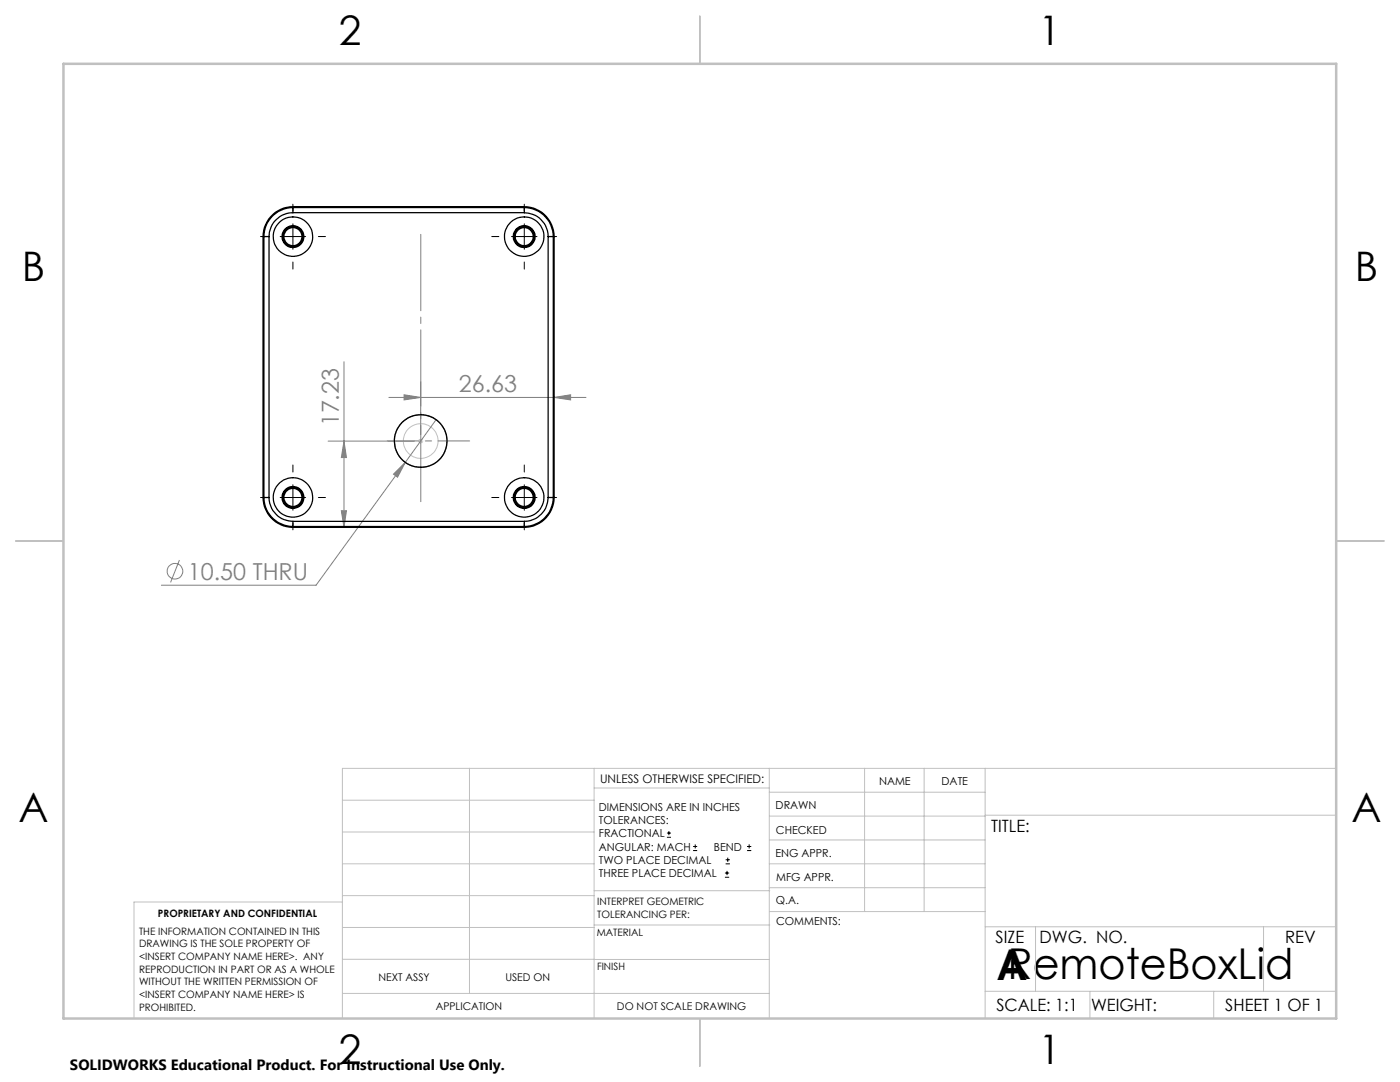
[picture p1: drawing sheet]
<svg xmlns="http://www.w3.org/2000/svg" width="279mm" height="216mm" viewBox="0 0 279 216" stroke-linecap="round" stroke-linejoin="round" font-family="sans-serif">
<g fill="none" stroke="#808080" stroke-width=".2">
<path d="M68.7 72.2v33M77.6 79.3h39.3M80.6 78.8l3.4 .5-3.4 .5zM84 76.1v10.6M110.6 79.3l3.3-.5v1zM65.5 88h17.2M68.7 88l.4 3.3h-1zM78.5 94.6l2.4-2.3-1.6 2.9zM80.9 92.3l-17.8 24.5h-30.9M87 83.7l-6.1 8.6M35.8 111.8l-1.8 4.4M68.1 101.9h1l-.4 3.3z"/>
<circle cx="34.9" cy="114" r="1.55"/>
</g>
<g fill="none" stroke="#000" stroke-width=".2">
<path d="M52 47.2h1.4M55.9 47.2h5.1M58.5 40.7v1.4M58.5 44.7v5M58.5 52.3v1.4M63.5 47.2h1.4M98.1 47.2h1.5M102.1 47.2h5.1M104.6 40.7v1.4M104.6 44.7v5M104.6 52.3v1.4M109.7 47.2h1.4"/>
<path d="M52 99.3h1.4M55.9 99.3h5.1M58.5 92.8v1.4M58.5 96.7v5.1M63.5 99.3h1.4M98.1 99.3h1.5M102.1 99.3h5.1M104.6 92.8v1.4M104.6 96.7v5.1M109.7 99.3h1.4M58.5 104.4v1.3M104.6 104.4v1.3"/>
<path d="M133.1 167.1h.8M133.1 166.2h.8M133.5 165.8v.9M138.3 169.7h.8M138.3 168.9h.8M138.7 168.5v.8M144.7 175h.8M144.7 174.2h.8M144.8 172.4h.9M144.8 171.6h.9M145.1 173.8v.8M145.2 171.1v.9"/>
<path d="M149.1 169.7h.8M149.1 168.9h.8M149.5 168.5v.8"/>
</g>
<g fill="none" stroke="#c0c0c0" stroke-width=".2">
<path d="M83.5 88h1M83.6 87.6l.7 .8M84 87.5v1M84.3 87.6l-.7 .8M68.3 159.7h50.3M93.7 153.3v44.9M118.6 153.3v49.9M118.6 157.2h34.9M153.5 153.3v49.9M153.5 158.1h43.1M172.5 153.3v28.6M184.4 153.3v28.6"/>
<path d="M196.6 153.3v49.9M266.7 153.3h-198.4v49.9M68.3 178.7h50.3M68.3 172.4h50.3M68.3 166h50.3M68.3 180h-41.6v23.2M118.6 177.7h35M153.5 167.6h43.1M153.5 162.8h43.1M153.5 172.4h43.1M153.5 177.1h43.1M196.6 162.7h70.1"/>
<path d="M68.3 198.2h85.2M68.3 191.4l85.2 .1M68.3 185.1h50.3M118.6 184.6h35M153.6 181.9h43M196.6 197.8h70.1M196.6 184.9h70.1M206.7 184.9v12.9M217.5 197.8v5.4M242.2 197.8v5.4M252.2 184.9v12.9"/>
<circle cx="84" cy="88" r="3.5"/>
</g>
<circle cx="84" cy="88" r="5.2" fill="none" stroke="#808080" stroke-width=".25"/>
<path d="M139.7 3.2v9.5M3.1 107.9h9.6M266.7 107.9h9.5M139.7 203.2v9.6" fill="none" stroke="#c0c0c0" stroke-width=".25"/>
<path d="M12.7 12.7h254v190.5h-254z" fill="none" stroke="#c0c0c0" stroke-width=".5"/>
<path d="M84 100.5v-54.1" fill="none" stroke="#808080" stroke-width=".2" stroke-dasharray="15.2 1.3 1.3 1.3" stroke-dashoffset="-.4"/>
<path d="M93.7 88h-16.4" fill="none" stroke="#808080" stroke-width=".2" stroke-dasharray="15.2 1.3 1.3 1.3" stroke-dashoffset="8.9"/>
<g fill="#808080">
<path d="M78.5 94.6l2.4-2.3-1.6 2.9z"/>
<path d="M80.6 78.8l3.4 .5-3.4 .5zM110.6 79.3l3.3-.5v1z"/>
<path d="M68.7 88l.4 3.3h-1zM68.1 101.9h1l-.4 3.3z"/>
</g>
<g fill="none" stroke="#000" stroke-width=".25">
<path d="M52.5 47.2h.2M52.5 47.2v52.1M52.7 47.2h1M52.7 47.2v52.1M53.7 47.2v52.1M58.5 42.4a4.8 4.8 0 0 0-4.8 4.8M58.5 41.4v1M58.5 41.4a5.8 5.8 0 0 0-5.8 5.8M58.5 41.2a6 6 0 0 0-6 6M58.5 42.4h46.1M58.5 41.4h46.1M58.5 41.2v.2"/>
<path d="M58.5 41.2h46.1M104.6 42.4a4.8 4.8 0 0 1 4.8 4.8M104.6 41.4v1M104.6 41.4a5.8 5.8 0 0 1 5.8 5.8M104.6 41.2a6 6 0 0 1 6 6M104.6 41.2v.2M109.4 47.2h1M109.4 47.2v52.1M110.4 47.2v52.1M110.4 47.2h.2M110.6 47.2v52.1M52.5 99.3a6 6 0 0 0 6 5.9"/>
<path d="M52.5 99.3h.2M52.7 99.3h1M52.7 99.3a5.8 5.8 0 0 0 5.8 5.8M53.7 99.3a4.8 4.8 0 0 0 4.8 4.7M109.4 99.3a4.8 4.8 0 0 1-4.8 4.7M109.4 99.3h1M110.4 99.3a5.9 5.9 0 0 1-5.8 5.8M110.4 99.3h.2M110.6 99.3a6 6 0 0 1-6 5.9M58.5 104v1.1M58.5 105.1h46.1M58.5 104h46.1"/>
<path d="M58.5 105.1v.1M58.5 105.2h46.1M104.6 104v1.1M104.6 105.1v.1"/>
<circle cx="58.5" cy="47.2" r="2.03"/>
<circle cx="58.5" cy="47.2" r="1.81"/>
<circle cx="58.5" cy="47.2" r="2.19"/>
<circle cx="58.5" cy="47.2" r="3.9"/>
<circle cx="104.6" cy="47.2" r="1.8"/>
<circle cx="104.6" cy="47.2" r="3.9"/>
<circle cx="104.6" cy="47.2" r="2.02"/>
<circle cx="104.6" cy="47.2" r="2.18"/>
<circle cx="58.5" cy="99.3" r="2.03"/>
<circle cx="58.5" cy="99.3" r="2.19"/>
<circle cx="58.5" cy="99.3" r="1.8"/>
<circle cx="58.5" cy="99.2" r="3.9"/>
<circle cx="83.9" cy="88" r="5.2"/>
<circle cx="104.6" cy="99.2" r="3.9"/>
<circle cx="104.6" cy="99.2" r="2.02"/>
<circle cx="104.6" cy="99.3" r="2.18"/>
<circle cx="104.6" cy="99.3" r="1.79"/>
</g>
<g font-size="8.5">
<text x="198.9" y="195.5">A</text>
<text x="201.1" y="195.4">RemoteBoxLid</text>
</g>
<g font-size="8.1">
<text x="67.6" y="8.9">2</text>
<text x="207.3" y="8.9">1</text>
<text x="4.4" y="56.1">B</text>
<text x="270.4" y="56.1">B</text>
<text x="3.7" y="164.1">A</text>
<text x="269.7" y="164.1">A</text>
<text x="67.6" y="212.4">2</text>
<text x="207.3" y="212.4">1</text>
</g>
<g font-size="4.7" fill="#808080">
<text x="91.6" y="78.3">26.63</text>
<text x="67.6" y="85.1" transform="rotate(-90 67.6 85.1)">17.23</text>
<text x="37.5" y="115.7">10.50 THRU</text>
</g>
<g font-size="3.4">
<text x="197.8" y="166">TITLE:</text>
<text x="198.7" y="188.1">SIZE</text>
<text x="207.5" y="188.1">DWG. NO.</text>
<text x="256.5" y="188.2">REV</text>
<text x="198.8" y="201.7">SCALE: 1:1</text>
<text x="217.7" y="201.8">WEIGHT:</text>
<text x="244.5" y="201.7">SHEET 1 OF 1</text>
</g>
<text font-size="3" x="14" y="213.5">SOLIDWORKS Educational Product. For Instructional Use Only.</text>
<text font-size="2.4" x="119.8" y="156.2">UNLESS OTHERWISE SPECIFIED:</text>
<g font-size="2.2">
<text x="119.5" y="161.8">DIMENSIONS ARE IN INCHES</text>
<text x="154.8" y="161.4">DRAWN</text>
<text x="175.4" y="156.6">NAME</text>
<text x="187.9" y="156.7">DATE</text>
<text x="119.5" y="164.4">TOLERANCES:</text>
<text x="119.5" y="167.1">FRACTIONAL</text>
<text x="154.9" y="166.3">CHECKED</text>
<text x="119.5" y="169.7">ANGULAR: MACH</text>
<text x="119.5" y="172.4">TWO PLACE DECIMAL</text>
<text x="142.5" y="169.7">BEND</text>
<text x="154.8" y="171">ENG APPR.</text>
<text x="119.5" y="175">THREE PLACE DECIMAL</text>
<text x="154.9" y="175.7">MFG APPR.</text>
<text x="154.9" y="180.4">Q.A.</text>
<text x="154.9" y="184.6">COMMENTS:</text>
</g>
<g font-size="2.1">
<text x="75.5" y="195.7">NEXT ASSY</text>
<text x="100.9" y="195.7">USED ON</text>
<text x="86.9" y="201.5">APPLICATION</text>
<text x="123.1" y="201.6">DO NOT SCALE DRAWING</text>
</g>
<g font-size="2">
<text x="31.5" y="182.9">PROPRIETARY AND CONFIDENTIAL</text>
<text x="119.2" y="180.6">INTERPRET GEOMETRIC</text>
<text x="119.2" y="183.1">TOLERANCING PER:</text>
<text x="27.8" y="186.5">THE INFORMATION CONTAINED IN THIS</text>
<text x="27.8" y="189">DRAWING IS THE SOLE PROPERTY OF</text>
<text x="27.8" y="191.6">&lt;INSERT COMPANY NAME HERE&gt;. ANY</text>
<text x="119.1" y="186.7">MATERIAL</text>
<text x="27.8" y="194.1">REPRODUCTION IN PART OR AS A WHOLE</text>
<text x="27.8" y="196.6">WITHOUT THE WRITTEN PERMISSION OF</text>
<text x="119.1" y="193.5">FINISH</text>
<text x="27.8" y="199.1">&lt;INSERT COMPANY NAME HERE&gt; IS</text>
<text x="27.8" y="201.7">PROHIBITED.</text>
</g>
</svg>
